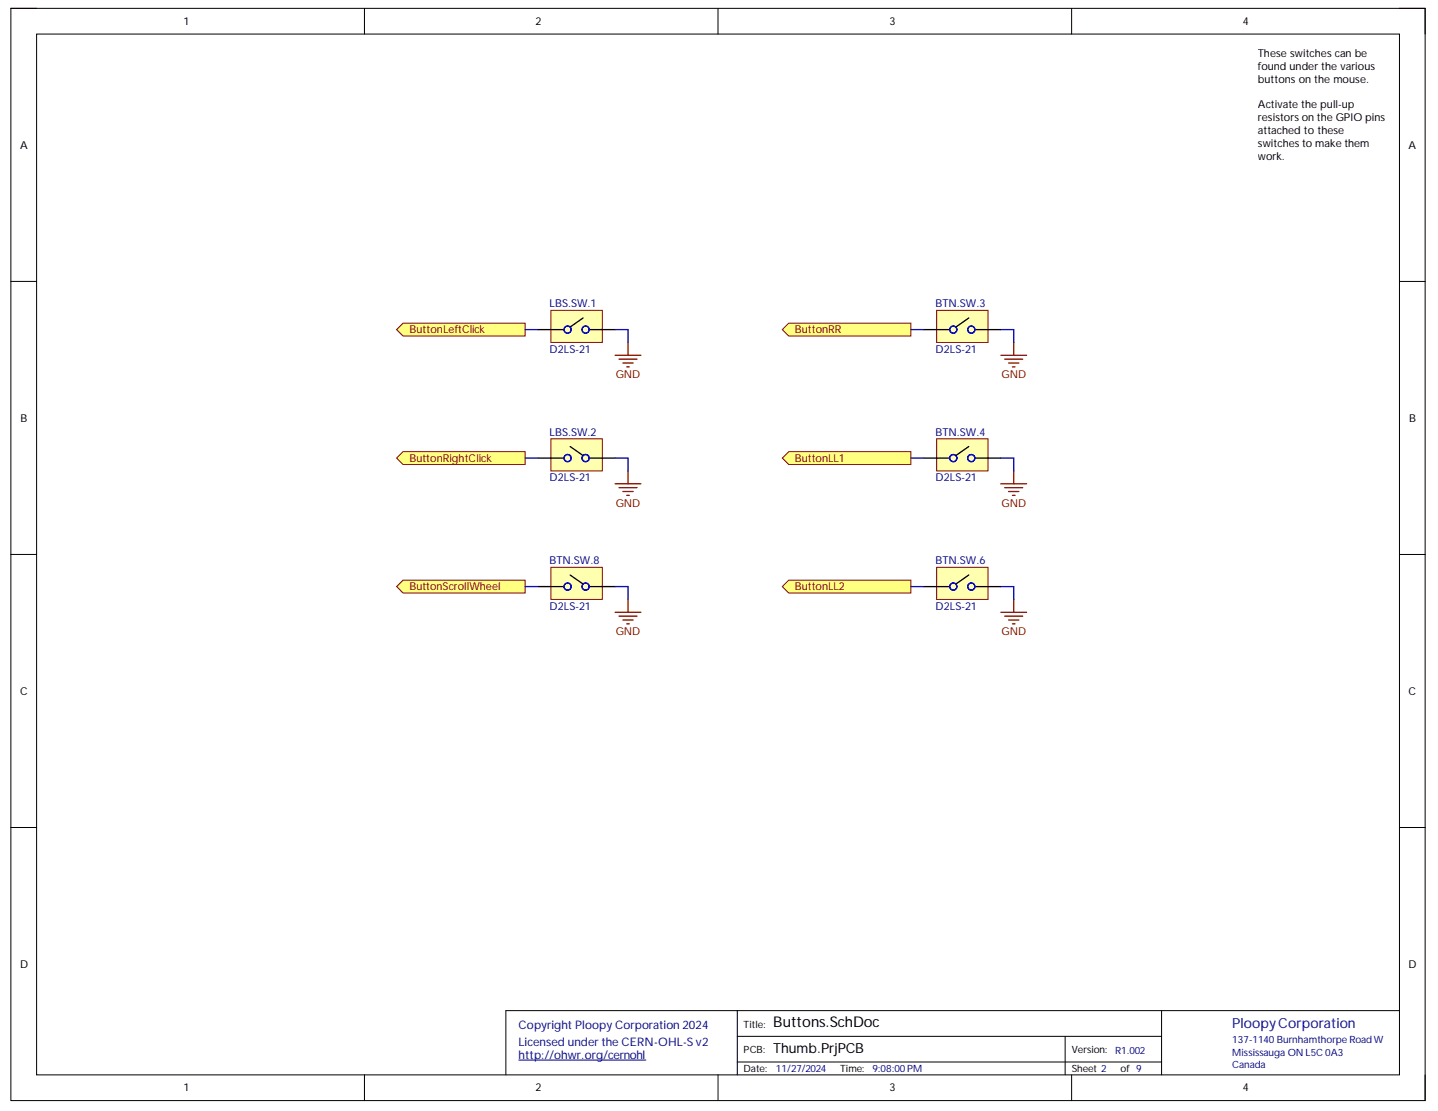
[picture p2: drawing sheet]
<svg xmlns="http://www.w3.org/2000/svg" width="279mm" height="216mm" viewBox="0 0 279 216" stroke-linecap="round" stroke-linejoin="round" font-family="sans-serif">
<path d="M2.1 1.6h274.8v212.3h-274.8z" fill="none" stroke="#000" stroke-width=".19"/>
<path d="M7.1 6.6h264.8v202.3h-264.8z" fill-rule="evenodd" fill="#fff"/>
<g fill="none" stroke="#000" stroke-width=".19">
<path d="M2.1 1.6h5M7.1 6.6h264.8v202.3h-264.8zM70.8 1.6v5M139.5 1.6v5M208.2 1.6v5M271.9 1.6h5v5M2.1 54.7h5M271.9 54.7h5M2.1 107.7h5M271.9 107.8h5M2.1 160.8h5M271.9 160.8h5"/>
<path d="M143.3 196.4v12.5M225.7 196.4v12.5M271.9 196.4h-173.6v12.5M70.8 208.9v5M139.5 208.9v5M143.3 201.4h82.4M143.3 206.4h82.4M207 201.4v7.5M208.2 208.9v5M276.9 208.9v5"/>
</g>
<path d="M100.8 206h24.7" fill="none" stroke="#000080" stroke-width=".19"/>
<path d="M107 60.3h10v6.2h-10z" fill-rule="evenodd" fill="#ffffb0"/>
<path d="M107 60.3h10v6.2h-10z" fill="none" stroke="#800000" stroke-width=".19"/>
<path d="M104.5 64.1h5M113.3 61.8l-2.5 1.7M114.5 64.1h5" fill="none" stroke="#000" stroke-width=".25"/>
<g fill="none" stroke="#00f" stroke-width=".25">
<circle cx="110.3" cy="64.1" r=".69"/>
<circle cx="113.8" cy="64.1" r=".69"/>
</g>
<path d="M107 85.3h10v6.2h-10z" fill-rule="evenodd" fill="#ffffb0"/>
<path d="M107 85.3h10v6.2h-10z" fill="none" stroke="#800000" stroke-width=".19"/>
<path d="M104.5 89h5M110.8 86.8l2.5 1.7M114.5 89h5" fill="none" stroke="#000" stroke-width=".25"/>
<g fill="none" stroke="#00f" stroke-width=".25">
<circle cx="110.3" cy="89" r=".69"/>
<circle cx="113.8" cy="89" r=".69"/>
</g>
<path d="M244.4 9.1h25v50h-25z" fill-rule="evenodd" fill="#fff"/>
<path d="M244.4 9.1h25v50h-25z" fill="none" stroke="#fff" stroke-width=".19"/>
<path d="M119.5 69h5M120.3 69.8h3.5M121 70.5h2M121.8 71.3h.5M122 66.5v2.5M119.5 94h5M120.3 94.8h3.5M121 95.5h2M121.8 96.3h.5M122 91.5v2.5" fill="none" stroke="#800000" stroke-width=".25"/>
<path d="M78.3 62.8h23.7v2.5h-23.7l-1.2-1.2z" fill-rule="evenodd" fill="#ffff80"/>
<path d="M78.3 62.8h23.7v2.5h-23.7l-1.2-1.2z" fill="none" stroke="#800000" stroke-width=".19"/>
<path d="M78.3 87.8h23.7v2.5h-23.7l-1.2-1.3z" fill-rule="evenodd" fill="#ffff80"/>
<path d="M78.3 87.8h23.7v2.5h-23.7l-1.2-1.3z" fill="none" stroke="#800000" stroke-width=".19"/>
<path d="M77.1 114l1.2-1.3h23.7v2.5h-23.7z" fill-rule="evenodd" fill="#ffff80"/>
<path d="M77.1 114l1.2-1.3h23.7v2.5h-23.7z" fill="none" stroke="#800000" stroke-width=".19"/>
<path d="M152 89l1.3-1.2h23.7v2.5h-23.7z" fill-rule="evenodd" fill="#ffff80"/>
<path d="M152 89l1.3-1.2h23.7v2.5h-23.7z" fill="none" stroke="#800000" stroke-width=".19"/>
<path d="M152 64.1l1.3-1.3h23.7v2.5h-23.7z" fill-rule="evenodd" fill="#ffff80"/>
<path d="M152 64.1l1.3-1.3h23.7v2.5h-23.7z" fill="none" stroke="#800000" stroke-width=".19"/>
<path d="M152 114l1.3-1.3h23.7v2.5h-23.7z" fill-rule="evenodd" fill="#ffff80"/>
<path d="M152 114l1.3-1.3h23.7v2.5h-23.7z" fill="none" stroke="#800000" stroke-width=".19"/>
<path d="M182 110.2h10v6.3h-10z" fill-rule="evenodd" fill="#ffffb0"/>
<path d="M182 110.2h10v6.3h-10z" fill="none" stroke="#800000" stroke-width=".19"/>
<path d="M179.5 114h5M188.2 111.7l-2.5 1.8M189.5 114h5" fill="none" stroke="#000" stroke-width=".25"/>
<g fill="none" stroke="#00f" stroke-width=".25">
<circle cx="185.2" cy="114" r=".69"/>
<circle cx="188.7" cy="114" r=".69"/>
</g>
<path d="M194.5 119h5M195.2 119.7h3.5M197 116.5v2.5M196 120.5h2M196.7 121.2h.5" fill="none" stroke="#800000" stroke-width=".25"/>
<path d="M107 110.2h10v6.3h-10z" fill-rule="evenodd" fill="#ffffb0"/>
<path d="M107 110.2h10v6.3h-10z" fill="none" stroke="#800000" stroke-width=".19"/>
<path d="M104.5 114h5M110.8 111.7l2.5 1.8M114.5 114h5" fill="none" stroke="#000" stroke-width=".25"/>
<g fill="none" stroke="#00f" stroke-width=".25">
<circle cx="110.3" cy="114" r=".69"/>
<circle cx="113.8" cy="114" r=".69"/>
</g>
<path d="M119.5 119h5M120.3 119.7h3.5M122 116.5v2.5M121 120.5h2M121.8 121.2h.5" fill="none" stroke="#800000" stroke-width=".25"/>
<path d="M182 60.3h10v6.3h-10z" fill-rule="evenodd" fill="#ffffb0"/>
<path d="M182 60.3h10v6.3h-10z" fill="none" stroke="#800000" stroke-width=".19"/>
<path d="M179.5 64.1h5M188.2 61.8l-2.5 1.8M189.5 64.1h5" fill="none" stroke="#000" stroke-width=".25"/>
<g fill="none" stroke="#00f" stroke-width=".25">
<circle cx="185.2" cy="64.1" r=".69"/>
<circle cx="188.7" cy="64.1" r=".69"/>
</g>
<path d="M194.5 69h5M195.2 69.8h3.5M196 70.5h2M196.7 71.3h.5M197 66.6v2.4" fill="none" stroke="#800000" stroke-width=".25"/>
<path d="M182 85.3h10v6.2h-10z" fill-rule="evenodd" fill="#ffffb0"/>
<path d="M182 85.3h10v6.2h-10z" fill="none" stroke="#800000" stroke-width=".19"/>
<path d="M179.5 89h5M188.2 86.8l-2.5 1.7M189.5 89h5" fill="none" stroke="#000" stroke-width=".25"/>
<g fill="none" stroke="#00f" stroke-width=".25">
<circle cx="185.2" cy="89" r=".69"/>
<circle cx="188.7" cy="89" r=".69"/>
</g>
<path d="M194.5 94h5M195.2 94.8h3.5M196 95.5h2M196.7 96.3h.5M197 91.5v2.5" fill="none" stroke="#800000" stroke-width=".25"/>
<path d="M102 64.1h2.5M119.5 64.1h2.5v2.4M177 64.1h2.5M194.5 64.1h2.5v2.5M102 89h2.5M119.5 89h2.5v2.5M177 89h2.5M194.5 89h2.5v2.5M102 114h2.5M119.5 114h2.5v2.5M177 114h2.5M194.5 114h2.5v2.5" fill="none" stroke="#000080" stroke-width=".25"/>
<text font-size="2.9" x="150.2" y="199.6">Buttons.SchDoc</text>
<text font-size="2.7" fill="#000080" x="239.4" y="199.8">PloopyCorporation</text>
<text font-size="2.7" x="150.2" y="204.6">Thumb.PrjPCB</text>
<g font-size="2.3" fill="#000080">
<text x="100.8" y="200">CopyrightPloopyCorporation 2024</text>
<text x="100.8" y="203.2">Licensed underthe CERN-OHL-Sv2</text>
<text x="100.8" y="205.8">http://ohwr.org/cernohl</text>
</g>
<g font-size="2.1">
<text x="35.7" y="4.8">1</text>
<text x="104.1" y="4.8">2</text>
<text x="172.8" y="4.8">3</text>
<text x="241.4" y="4.8">4</text>
<text x="244.4" y="11.1">These switchescan be</text>
<text x="244.4" y="13.6">found under the various</text>
<text x="244.4" y="16.1">buttonson the mouse.</text>
<text x="244.4" y="21">Activate the pull-up</text>
<text x="244.4" y="23.6">resistorson the GPIO pins</text>
<text x="3.9" y="28.9">A</text>
<text x="244.4" y="26">attached to these</text>
<text x="244.4" y="28.6">switchesto make them</text>
<text x="273.7" y="28.9">A</text>
<text x="244.4" y="31.1">work.</text>
<text x="4" y="82">B</text>
<text x="273.8" y="82">B</text>
<text x="3.9" y="135">C</text>
<text x="273.7" y="135">C</text>
<text x="3.9" y="188">D</text>
<text x="273.7" y="188">D</text>
<text x="35.7" y="212.1">1</text>
<text x="104.1" y="212.1">2</text>
<text x="172.8" y="212.1">3</text>
<text x="241.4" y="212.1">4</text>
</g>
<g font-size="2.1" fill="#000080">
<text x="106.8" y="59.7">LBS.SW.1</text>
<text x="181.8" y="59.7">BTN.SW.3</text>
<text x="106.8" y="68.5">D2LS-21</text>
<text x="181.8" y="68.5">D2LS-21</text>
<text x="106.8" y="84.8">LBS.SW.2</text>
<text x="181.8" y="84.8">BTN.SW.4</text>
<text x="106.8" y="93.5">D2LS-21</text>
<text x="181.8" y="93.5">D2LS-21</text>
<text x="106.8" y="109.7">BTN.SW.8</text>
<text x="181.8" y="109.7">BTN.SW.6</text>
<text x="106.8" y="118.5">D2LS-21</text>
<text x="181.8" y="118.5">D2LS-21</text>
</g>
<g font-size="2.1" fill="#800000">
<text x="79.6" y="64.7">ButtonLeftClick</text>
<text x="154.5" y="64.7">ButtonRR</text>
<text x="119.6" y="73.5">GND</text>
<text x="194.6" y="73.5">GND</text>
<text x="79.6" y="89.7">ButtonRightClick</text>
<text x="154.5" y="89.7">ButtonLL1</text>
<text x="119.6" y="98.4">GND</text>
<text x="194.6" y="98.4">GND</text>
<text x="79.6" y="114.7">ButtonScrollWheel</text>
<text x="154.5" y="114.7">ButtonLL2</text>
<text x="119.6" y="123.5">GND</text>
<text x="194.6" y="123.5">GND</text>
</g>
<g font-size="1.9">
<text x="144.5" y="199.7">Title:</text>
<text x="144.5" y="208.4">Date:</text>
<text x="144.5" y="204.7">PCB:</text>
<text x="163.2" y="208.4">Time:</text>
<text x="208.2" y="204.7">Version:</text>
<text x="208.2" y="208.4">Sheet 2</text>
<text x="217.7" y="208.4">of 9</text>
</g>
<g font-size="1.9" fill="#000080">
<text x="239.4" y="202.6">137-1140Burnhamthorpe Road W</text>
<text x="150.7" y="208.4">11/27/2024</text>
<text x="169.5" y="208.4">9:08:00PM</text>
<text x="216.7" y="204.9">R1.002</text>
<text x="239.4" y="205.2">Mississauga ON L5C 0A3</text>
<text x="239.4" y="207.6">Canada</text>
</g>
</svg>
